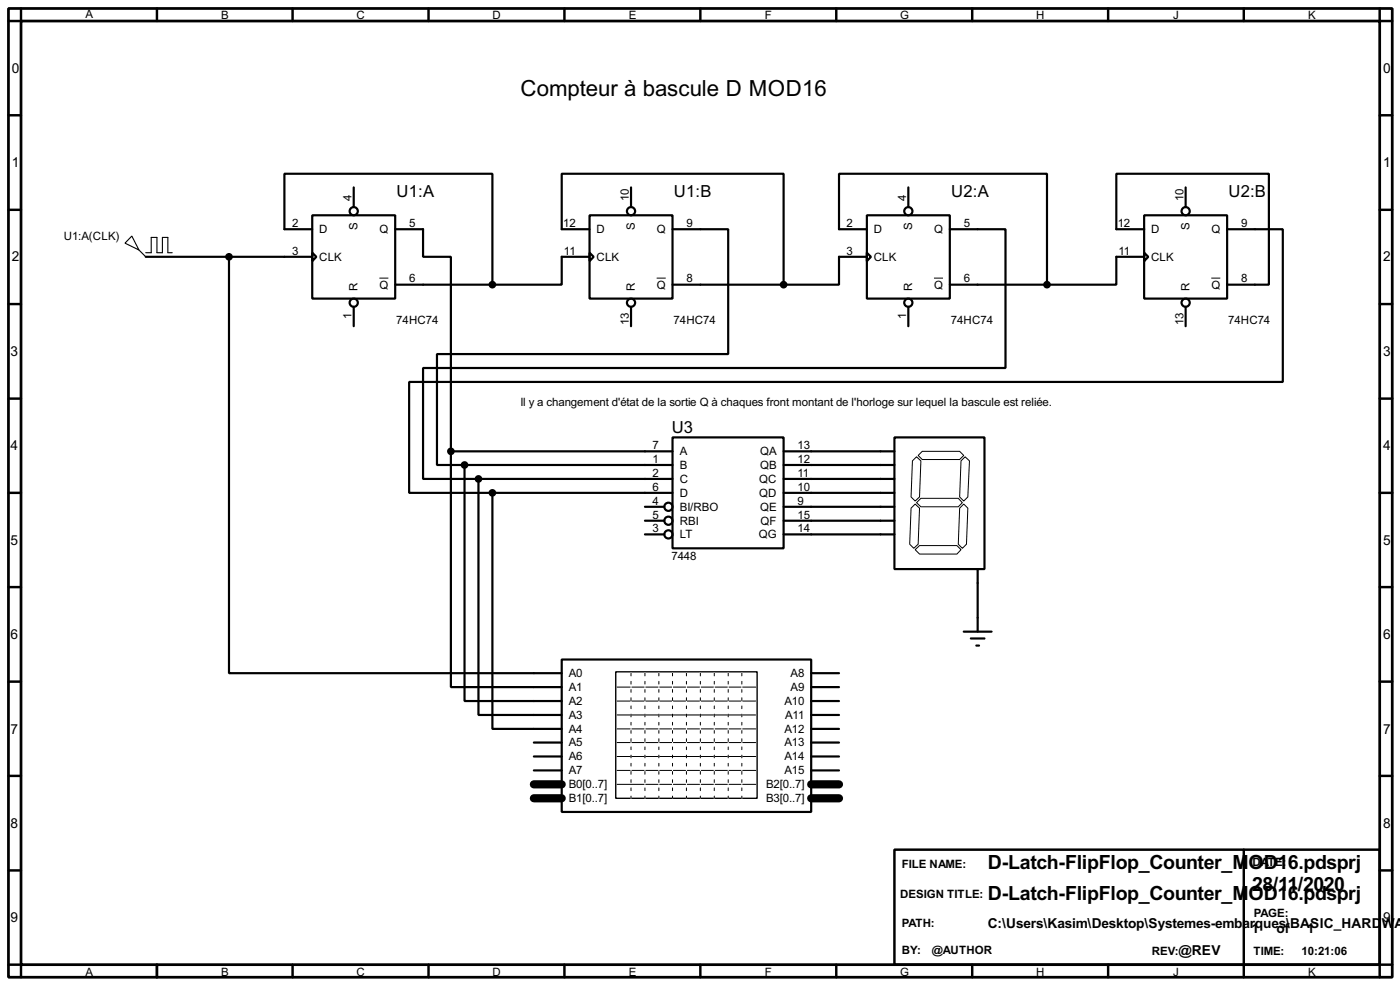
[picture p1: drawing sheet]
<svg xmlns="http://www.w3.org/2000/svg" width="256mm" height="180mm" viewBox="0 0 256 180" stroke-linecap="round" stroke-linejoin="round" font-family="sans-serif">
<path d="M1.6 1.6h253.5v177.3h-253.5zM3.9 3.9h248.9v172.7h-248.9z" fill="none" stroke="#000" stroke-width=".5"/>
<g fill="none" stroke="#000" stroke-width=".45">
<path d="M3.9 1.6v2.3h-2.3M28.8 1.6v2.3M53.6 1.6v2.3M78.5 1.6v2.3M103.4 1.6v2.3M128.3 1.6v2.3M153.2 1.6v2.3M178.1 1.6v2.3M203 1.6v2.3M227.9 1.6v2.3M252.8 1.6v2.3h2.3M1.6 21.1h2.3"/>
<path d="M1.6 38.4h2.3M252.8 21.1h2.3M252.8 38.4h2.3M1.6 55.7h2.3M252.8 55.7h2.3M1.6 73h2.3M252.8 73h2.3M1.6 90.2h2.3M252.8 90.2h2.3M1.6 107.5h2.3M252.8 107.5h2.3M1.6 124.8h2.3"/>
<path d="M252.8 124.8h2.3M1.6 142h2.3M1.6 159.3h2.3M163.9 155.5h88.9v21.1h-88.9zM227.9 155.5v23.4M252.8 142h2.3M252.8 159.3h2.3M1.6 176.6h2.3v2.3M28.8 176.6v2.3M53.6 176.6v2.3M78.5 176.6v2.3M103.4 176.6v2.3"/>
<path d="M128.3 176.6v2.3M153.2 176.6v2.3M178.1 176.6v2.3M203 176.6v2.3M255.1 176.6h-2.3v2.3"/>
</g>
<g fill="none" stroke="#000" stroke-width=".4">
<path d="M57.2 39.4h15.2v15.3h-15.2zM64.8 34.3v3.6M108 39.4h15.2v15.3h-15.2zM115.6 34.3v3.6M158.8 39.4h15.2v15.3h-15.2zM166.4 34.3v3.6M209.6 39.4h15.2v15.3h-15.2zM217.2 34.3v3.6M26.7 47h30.5M42 47v76.2h60.9M57.2 46.3l.8 .7-.8 .8zM57.2 42h-5.1v-10.2h38.1v20.3"/>
<path d="M64.8 56.2v3.5M72.4 42h5.1v5h5.1v35.6M72.4 52.1h17.8M108 46.3l.8 .7-.8 .8zM108 47h-5.1v5.1h-12.7M108 42h-5.1v-10.2h40.7v20.3M115.6 56.2v3.5M123.2 42h10.2v22.8h-53.3v20.3h5M123.2 52.1h20.4M158.8 46.3l.8 .7-.8 .8zM158.8 47h-5.1v5.1h-10.1M158.8 42h-5.1v-10.2h38.1v20.3"/>
<path d="M166.4 56.2v3.5M174 42h10.2v25.4h-106.7v20.3h10.2M174 52.1h17.8M209.6 46.3l.8 .7-.8 .8zM209.6 42h-5.1v-10.2h28v20.3h-7.7M209.6 47h-5.1v5.1h-12.7M217.2 56.2v3.5M224.8 42h10.2v27.9h-160v20.3h15.2M82.6 82.6v43.2h20.3M82.6 82.6h40.6M85.1 85.1v43.2h17.8M85.1 85.1h38.1"/>
<path d="M87.7 87.7v43.2h15.2M87.7 87.7h35.5M90.2 90.2v43.2h12.7M90.2 90.2h33M118.2 92.8h3.5M118.2 95.3h3.5M118.2 97.8h3.5M123.2 80.1h20.4v20.3h-20.4zM143.6 82.6h20.3M143.6 85.1h20.3M143.6 87.7h20.3M143.6 90.2h20.3"/>
<path d="M143.6 92.8h20.3M143.6 95.3h20.3M143.6 97.8h20.3M163.9 80.1h16.5v24.1h-16.5zM176.6 115.6h5.1M177.9 116.9h2.5M178.9 118.2h.5M179.1 104.2v11.4M97.8 135.9h5.1M97.8 138.5h5.1M102.9 120.7h45.7v27.9h-45.7zM148.6 123.2h5.1"/>
<path d="M148.6 125.8h5.1M148.6 128.3h5.1M148.6 130.9h5.1M148.6 133.4h5.1M148.6 135.9h5.1M148.6 138.5h5.1M97.8 141h5.1M148.6 141h5.1"/>
<circle cx="64.8" cy="38.7" r=".75"/>
<circle cx="115.6" cy="38.7" r=".75"/>
<circle cx="166.4" cy="38.7" r=".75"/>
<circle cx="217.2" cy="38.7" r=".75"/>
<circle cx="64.8" cy="55.4" r=".75"/>
<circle cx="115.6" cy="55.4" r=".75"/>
<circle cx="166.4" cy="55.4" r=".75"/>
<circle cx="217.2" cy="55.4" r=".75"/>
<circle cx="122.4" cy="97.8" r=".75"/>
<circle cx="122.4" cy="92.8" r=".75"/>
<circle cx="122.4" cy="95.3" r=".75"/>
</g>
<g fill="none" stroke="#000" stroke-width=".18">
<path d="M69.5 50.9h1.7M120.3 50.9h1.7M171.1 50.9h1.7M221.9 50.9h1.7M166.9 93l.8-.7 .8 .7-.3 6.6-.8 .8-.7-.8zM167.2 84.4l.7-.8 .8 .8-.2 6.6-.8 .7-.8-.7zM168.2 83.4l.8-.8h6.8l.8 .8-.8 .7h-6.8zM168.7 91.2h6.9l.7 .8-.7 .8h-6.9l-.8-.8zM175.8 93l.8-.7 .7 .7-.2 6.6-.8 .8-.7-.8zM176.1 84.4l.7-.8 .8 .8-.3 6.6-.7 .7-.8-.7zM167.7 100.6l.8-.7h6.8l.8 .7-.8 .8h-6.8zM113.1 125.8h25.4"/>
<path d="M113.1 128.3h25.4M113.1 130.9h25.4M113.1 133.4h25.4M113.1 135.9h25.4M113.1 138.5h25.4M113.1 141h25.4M113.1 143.6h25.4"/>
</g>
<path d="M24.2 43.2l1.3 2.6-2.6-1.3zM25.5 45.8l1.2 1.2M26.7 46.3h1v-2.8h1.1v2.8h1v-2.8h1v2.8h.8" fill="none" stroke="#000" stroke-width=".2"/>
<g fill="#000" stroke="#000" stroke-width=".4">
<circle cx="41.9" cy="47" r=".5"/>
<circle cx="90.2" cy="52.1" r=".5"/>
<circle cx="143.5" cy="52.1" r=".5"/>
<circle cx="191.8" cy="52.1" r=".5"/>
<circle cx="82.6" cy="82.6" r=".5"/>
<circle cx="85.1" cy="85.1" r=".5"/>
<circle cx="87.6" cy="87.7" r=".5"/>
<circle cx="90.2" cy="90.2" r=".5"/>
</g>
<path d="M112.8 123h25.9v23.1h-25.9z" fill="none" stroke="#000" stroke-width=".25"/>
<path d="M115.6 123.2v22.9M118.2 123.2v22.9M120.7 123.2v22.9M123.2 123.2v22.9M125.8 123.2v22.9M128.3 123.2v22.9M130.9 123.2v22.9M133.4 123.2v22.9M135.9 123.2v22.9" fill="none" stroke="#fff" stroke-width=".18"/>
<path d="M115.6 123.2v22.9M118.2 123.2v22.9M120.7 123.2v22.9M123.2 123.2v22.9M125.8 123.2v22.9M128.3 123.2v22.9M130.9 123.2v22.9M133.4 123.2v22.9M135.9 123.2v22.9" fill="none" stroke="#000" stroke-width=".18" stroke-dasharray=".5 1"/>
<path d="M97.8 143.6h5.1M97.8 146.1h5.1M148.6 143.6h5.1M148.6 146.1h5.1" fill="none" stroke="#000" stroke-width="1.5"/>
<text font-size="4.6" x="95.4" y="17.6">Compteur à bascule D MOD16</text>
<g font-size="4">
<text x="181" y="159.1">D-Latch-FlipFlop_Counter_M</text>
<text x="228.7" y="159.1">OD16.pdsprj</text>
<text x="181" y="164.8">D-Latch-FlipFlop_Counter_M</text>
<text x="228.7" y="164.8">OD16.pdsprj</text>
<text x="229.4" y="163.1">28/11/2020</text>
</g>
<g font-size="3.4">
<text x="72.7" y="36">U1:A</text>
<text x="123.5" y="36">U1:B</text>
<text x="174.3" y="36">U2:A</text>
<text x="225.1" y="36">U2:B</text>
<text x="123.1" y="79.3">U3</text>
</g>
<g font-size="2.8">
<text x="2.2" y="13.4">0</text>
<text x="253.4" y="13.4">0</text>
<text x="2.2" y="30.6">1</text>
<text x="253.4" y="30.6">1</text>
<text x="2.2" y="47.9">2</text>
<text x="253.4" y="47.9">2</text>
<text x="1.9" y="65.2">3</text>
<text x="253.4" y="65.2">3</text>
<text x="1.9" y="82.4">4</text>
<text x="253.4" y="82.4">4</text>
<text x="1.9" y="99.7">5</text>
<text x="253.4" y="99.7">5</text>
<text x="1.9" y="117">6</text>
<text x="253.4" y="117">6</text>
<text x="1.9" y="134.3">7</text>
<text x="253.4" y="134.3">7</text>
<text x="1.9" y="151.5">8</text>
<text x="253.4" y="151.5">8</text>
<text x="1.9" y="168.8">9</text>
<text x="180.9" y="169.8">C:\Users\Kasim\Desktop\Systemes-embarques\BASIC_HARD</text>
<text x="229.3" y="170.8">1</text>
<text x="233.9" y="170.8">of</text>
<text x="239.4" y="170.8">1</text>
<text x="253.1" y="169.8">W</text>
<text x="253.4" y="168.8">9</text>
<text x="255.4" y="169.8">A</text>
<text x="215.9" y="174.9">@REV</text>
</g>
<g font-size="2.4">
<text x="15.6" y="3.2">A</text>
<text x="40.5" y="3.5">B</text>
<text x="65.3" y="3.5">C</text>
<text x="90.2" y="3.5">D</text>
<text x="115.2" y="3.5">E</text>
<text x="140.1" y="3.5">F</text>
<text x="164.9" y="3.5">G</text>
<text x="189.8" y="3.5">H</text>
<text x="214.9" y="3.5">J</text>
<text x="239.6" y="3.5">K</text>
<text x="53.5" y="41.6">2</text>
<text x="64.4" y="36.8" transform="rotate(-90 64.4 36.8)">4</text>
<text x="75" y="41.6">5</text>
<text x="103.2" y="41.6">12</text>
<text x="115.2" y="36.9" transform="rotate(-90 115.2 36.9)">10</text>
<text x="125.8" y="41.6">9</text>
<text x="155.1" y="41.6">2</text>
<text x="166" y="36.8" transform="rotate(-90 166 36.8)">4</text>
<text x="176.6" y="41.6">5</text>
<text x="204.8" y="41.6">12</text>
<text x="216.8" y="36.9" transform="rotate(-90 216.8 36.9)">10</text>
<text x="227.4" y="41.6">9</text>
<text x="11.7" y="43.9">U1:A(CLK)</text>
<text x="53.5" y="46.6">3</text>
<text x="58.5" y="42.7">D</text>
<text x="58.5" y="47.7">CLK</text>
<text x="65.5" y="42" transform="rotate(-90 65.5 42)">S</text>
<text x="69.5" y="42.7">Q</text>
<text x="103.3" y="46.6">11</text>
<text x="109.3" y="42.7">D</text>
<text x="109.3" y="47.7">CLK</text>
<text x="116.3" y="42" transform="rotate(-90 116.3 42)">S</text>
<text x="120.3" y="42.7">Q</text>
<text x="155.1" y="46.6">3</text>
<text x="160.1" y="42.7">D</text>
<text x="160.1" y="47.7">CLK</text>
<text x="167.1" y="42" transform="rotate(-90 167.1 42)">S</text>
<text x="171.1" y="42.7">Q</text>
<text x="204.9" y="46.6">11</text>
<text x="210.9" y="42.7">D</text>
<text x="210.9" y="47.7">CLK</text>
<text x="217.9" y="42" transform="rotate(-90 217.9 42)">S</text>
<text x="221.9" y="42.7">Q</text>
<text x="65.5" y="53.3" transform="rotate(-90 65.5 53.3)">R</text>
<text x="69.5" y="52.8">Q</text>
<text x="75" y="51.7">6</text>
<text x="116.3" y="53.3" transform="rotate(-90 116.3 53.3)">R</text>
<text x="120.3" y="52.8">Q</text>
<text x="125.8" y="51.7">8</text>
<text x="167.1" y="53.3" transform="rotate(-90 167.1 53.3)">R</text>
<text x="171.1" y="52.8">Q</text>
<text x="176.6" y="51.7">6</text>
<text x="217.9" y="53.3" transform="rotate(-90 217.9 53.3)">R</text>
<text x="221.9" y="52.8">Q</text>
<text x="227.4" y="51.7">8</text>
<text x="64.4" y="58.3" transform="rotate(-90 64.4 58.3)">1</text>
<text x="72.6" y="59.3">74HC74</text>
<text x="115.2" y="59.5" transform="rotate(-90 115.2 59.5)">13</text>
<text x="123.4" y="59.3">74HC74</text>
<text x="166" y="58.3" transform="rotate(-90 166 58.3)">1</text>
<text x="174.2" y="59.3">74HC74</text>
<text x="216.8" y="59.5" transform="rotate(-90 216.8 59.5)">13</text>
<text x="225" y="59.3">74HC74</text>
<text x="95.3" y="74.3">Il y a changement d'état de la sortie Q à chaques front montant de l'horloge sur lequel la bascule est reliée.</text>
<text x="119.6" y="82.2">7</text>
<text x="124.5" y="83.3">A</text>
<text x="139.2" y="83.3">QA</text>
<text x="146.1" y="82.2">13</text>
<text x="119.6" y="84.7">1</text>
<text x="119.6" y="87.3">2</text>
<text x="119.6" y="89.8">6</text>
<text x="124.5" y="85.8">B</text>
<text x="124.5" y="88.4">C</text>
<text x="139.1" y="88.4">QC</text>
<text x="139.2" y="85.8">QB</text>
<text x="146.1" y="84.7">12</text>
<text x="146.1" y="87.3">11</text>
<text x="146.1" y="89.8">10</text>
<text x="119.6" y="92.4">4</text>
<text x="119.6" y="94.9">5</text>
<text x="124.5" y="90.9">D</text>
<text x="124.5" y="93.5">BI/RBO</text>
<text x="139.1" y="90.9">QD</text>
<text x="139.2" y="93.5">QE</text>
<text x="146.1" y="92.4">9</text>
<text x="146.1" y="94.9">15</text>
<text x="119.6" y="97.4">3</text>
<text x="124.5" y="96">RBI</text>
<text x="124.5" y="98.5">LT</text>
<text x="139" y="98.5">QG</text>
<text x="139.3" y="96">QF</text>
<text x="146.1" y="97.4">14</text>
<text x="123" y="102.5">7448</text>
<text x="104.2" y="123.9">A0</text>
<text x="144.8" y="123.9">A8</text>
<text x="104.2" y="126.5">A1</text>
<text x="104.2" y="129">A2</text>
<text x="104.2" y="131.6">A3</text>
<text x="143.7" y="129">A10</text>
<text x="143.8" y="131.6">A11</text>
<text x="144.8" y="126.5">A9</text>
<text x="104.2" y="134.1">A4</text>
<text x="104.2" y="136.6">A5</text>
<text x="143.7" y="134.1">A12</text>
<text x="143.7" y="136.6">A13</text>
<text x="104.2" y="139.2">A6</text>
<text x="104.2" y="141.7">A7</text>
<text x="143.7" y="139.2">A14</text>
<text x="143.7" y="141.7">A15</text>
<text x="104.2" y="144.3">B0[0..7]</text>
<text x="104.2" y="146.8">B1[0..7]</text>
<text x="140.3" y="144.3">B2[0..7]</text>
<text x="140.3" y="146.8">B3[0..7]</text>
<text x="165.2" y="158.9">FILE NAME:</text>
<text x="229.4" y="158.4">DATE:</text>
<text x="164.9" y="164.3">DESIGN TITLE:</text>
<text x="229.7" y="167.8">PAGE:</text>
<text x="165.2" y="169.7">PATH:</text>
<text x="15.6" y="178.6">A</text>
<text x="40.5" y="178.6">B</text>
<text x="65.3" y="178.6">C</text>
<text x="90.2" y="178.6">D</text>
<text x="115.2" y="178.6">E</text>
<text x="140.1" y="178.6">F</text>
<text x="164.9" y="178.6">G</text>
<text x="165.2" y="174.7">BY:</text>
<text x="170.7" y="174.7">@AUTHOR</text>
<text x="189.8" y="178.6">H</text>
<text x="211" y="174.7">REV:</text>
<text x="214.9" y="178.6">J</text>
<text x="229.6" y="174.7">TIME:</text>
<text x="238.5" y="174.7">10:21:06</text>
<text x="239.6" y="178.6">K</text>
</g>
</svg>
